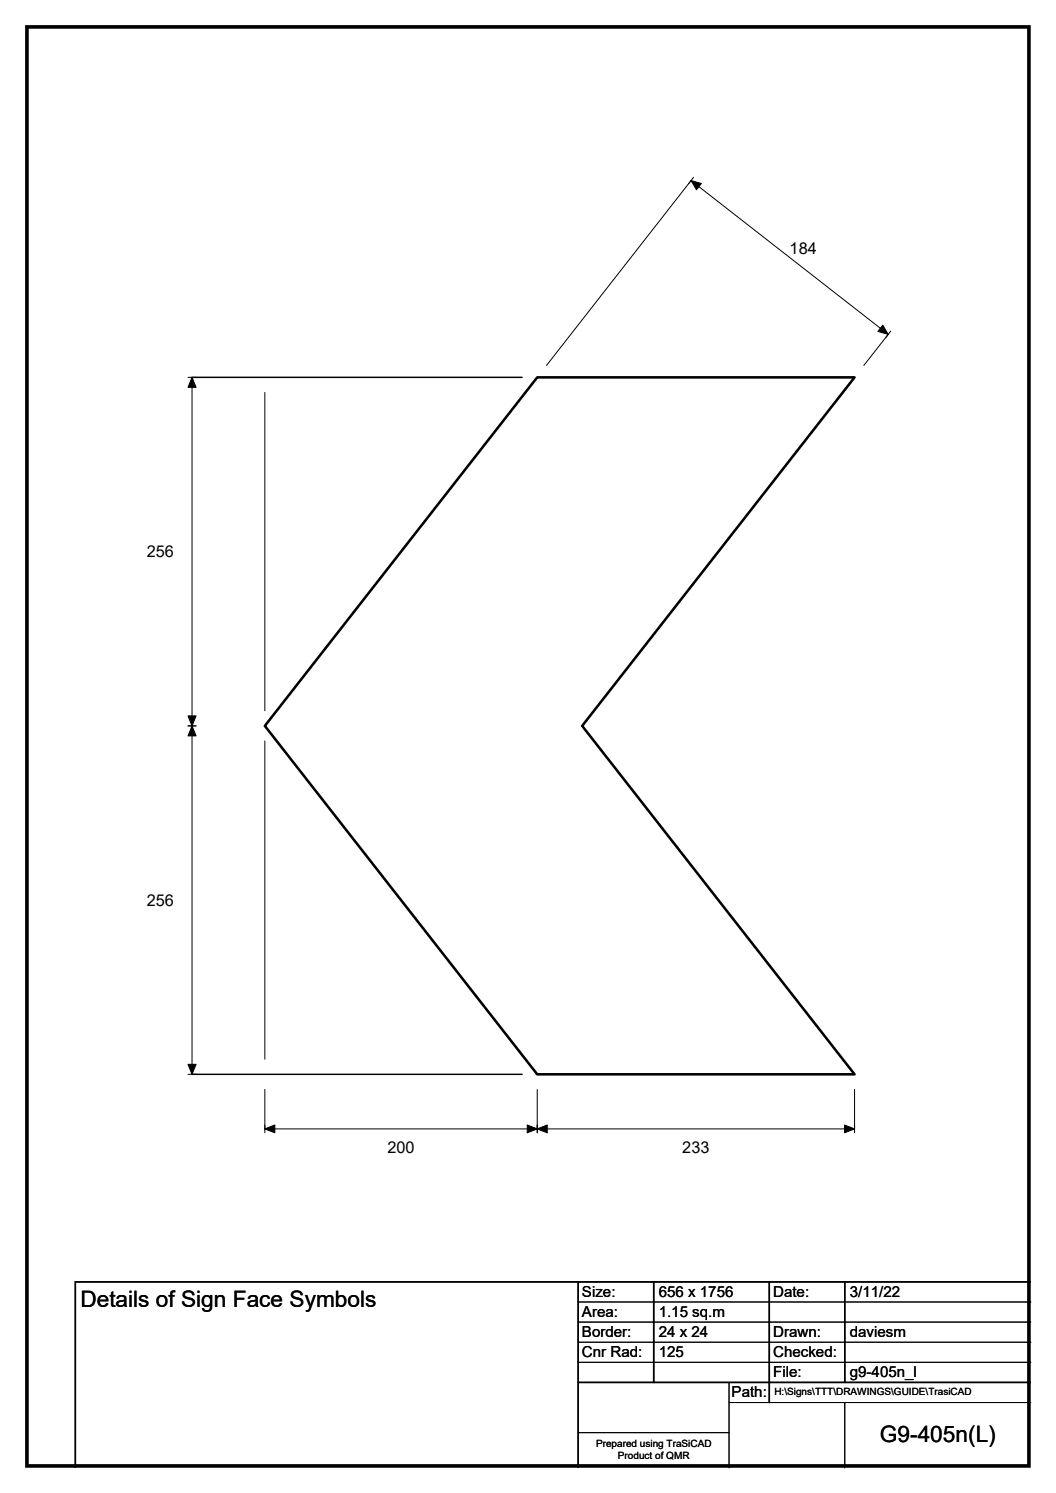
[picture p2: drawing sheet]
<svg xmlns="http://www.w3.org/2000/svg" width="210mm" height="297mm" viewBox="0 0 210 297" stroke-linecap="round" stroke-linejoin="round" font-family="sans-serif">
<path d="M38.2 75.1h65.6M38.2 213.7h65.6M115 255v37M130 255v20M153 255v24M168 255v20M205 255h-190v37M115 275h90" fill="none" stroke="#000" stroke-width=".3"/>
<g fill="none" stroke="#000" stroke-width=".2">
<path d="M137.9 35.3l-1 1.3M37.4 75.1h1.6M38.2 75.1v138.6M52.7 78.1v63.3M108.7 72.7l28.7-36.8 39.2 30.6-4.8 6.2M177.1 65.9l-1 1.3M37.4 144.4h1.6M52.7 147.4v63.3M37.4 213.7h1.6M52.7 216.7v8.7M106.8 216.7v8.7M169.9 216.7v8.7"/>
<path d="M169.9 224.6h-117.2M115 259h90M115 263h90M115 267h90M115 271h90M145 279h60M145 275v17M168 279v13M115 285h30"/>
</g>
<path d="M137.4 35.9l2.1 .6-1 1.3zM38.2 75.1l.8 2h-1.6zM175.5 64.7l1.1 1.8-2-.6zM37.4 142.4h1.6l-.8 2zM38.2 144.4l.8 2h-1.6zM37.4 211.8h1.6l-.8 1.9zM52.7 224.6l2-.8v1.6zM106.8 224.6l2-.8v1.6zM104.8 223.8l2 .8-2 .8zM167.9 223.8l2 .8-2 .8z" fill="#000" stroke="#000" stroke-width=".2"/>
<path d="M106.8 75.1h63.1l-54.1 69.3 54.1 69.3h-63.1l-54.1-69.3z" fill="none" stroke="#000" stroke-width=".51"/>
<path d="M5.4 5.4h199.2v286.3h-199.2z" fill="none" stroke="#000" stroke-width=".72"/>
<g font-size="4.5">
<text x="16" y="260.1">Details of Sign Face Symbols</text>
<text x="175" y="286.9">G9-405n(L)</text>
</g>
<g font-size="3.2">
<text x="157" y="50.5">184</text>
<text x="29.2" y="110.8">256</text>
<text x="29.2" y="180.2">256</text>
<text x="77" y="229.3">200</text>
<text x="135.7" y="229.3">233</text>
</g>
<g font-size="3">
<text x="115.7" y="258">Size:</text>
<text x="131" y="258">656 x 1756</text>
<text x="153.7" y="258">Date:</text>
<text x="169" y="258">3/11/22</text>
<text x="115.7" y="262">Area:</text>
<text x="131" y="262">1.15 sq.m</text>
<text x="115.7" y="266">Border:</text>
<text x="115.7" y="270">Cnr Rad:</text>
<text x="131" y="266">24 x 24</text>
<text x="131" y="270">125</text>
<text x="153.7" y="266">Drawn:</text>
<text x="153.7" y="270">Checked:</text>
<text x="169" y="266">daviesm</text>
<text x="153.7" y="274">File:</text>
<text x="169" y="274">g9-405n_l</text>
<text x="145.5" y="278">Path:</text>
</g>
<g font-size="2">
<text x="154" y="277.6">H:\Signs\TTT\DRAWINGS\GUIDE\TrasiCAD</text>
<text x="118.5" y="287.8">Prepared using TraSiCAD</text>
<text x="122.9" y="290.2">Product of QMR</text>
</g>
</svg>
